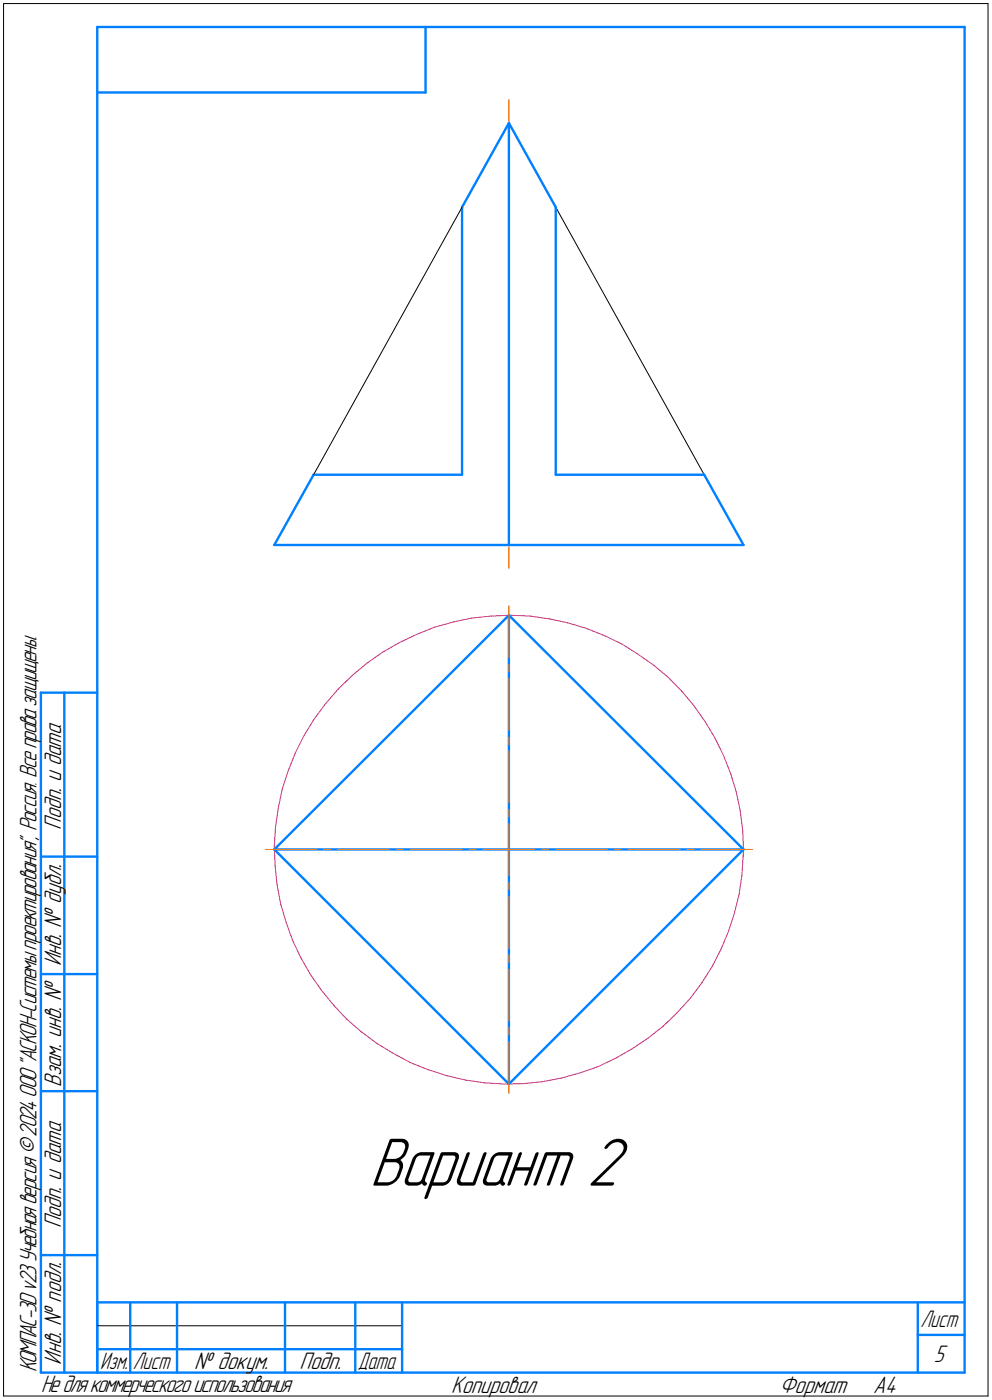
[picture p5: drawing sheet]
<svg xmlns="http://www.w3.org/2000/svg" width="212mm" height="299mm" viewBox="0 0 212 299" stroke-linecap="round" stroke-linejoin="round" font-family="sans-serif">
<g fill="none" stroke="#0080ff" stroke-width=".51">
<path d="M20.7 5.8v287zM20.7 5.8h185zM20.7 19.7h70.1zM90.8 5.8v13.9zM205.7 5.8v287zM108.5 26.2l10 18zM108.5 26.2l-9.9 18zM108.5 26.2v90zM98.6 44.2v57.1zM118.5 44.2v57.1zM58.5 116.2h100.1zM66.9 101.3h31.7z"/>
<path d="M66.9 101.3l-8.4 14.9zM118.5 101.3h31.7zM150.2 101.3l8.4 14.9zM108.5 131.2l50.1 50zM108.5 131.2v100zM8.7 147.7v145.1zM8.7 147.7h12zM13.7 147.7v145.1zM8.7 182.7h12zM58.5 181.2l50-50zM58.5 181.2l50 50zM58.5 181.2h100.1z"/>
<path d="M8.7 207.8h12zM8.7 232.7h12zM108.5 231.2l50.1-50zM8.7 267.7h12zM20.7 277.8h185zM20.7 277.8v15zM27.8 277.8v15zM37.8 277.8v15zM60.8 277.8v15zM75.8 277.8v15zM85.8 277.8v15zM195.7 277.8v15z"/>
<path d="M8.7 292.8h12zM20.7 292.8h185zM20.7 287.8h7.1zM27.8 287.8h10zM37.8 287.8h23zM60.8 287.8h15zM75.8 287.8h10zM195.7 284.7h10z"/>
</g>
<g fill="none" stroke="#ff8000" stroke-width=".21">
<path d="M108.5 39.1v1.5zM108.5 21.3v16.3zM108.5 42.2v16.3zM108.5 63v16.4zM108.5 60v1.6zM108.5 83.9v16.4zM108.5 80.9v1.6zM108.5 104.8v16.4zM108.5 101.9v1.4zM108.5 129.2v11zM108.5 141.7v1.6zM108.5 144.7v11z"/>
<path d="M108.5 157.2v1.5zM108.5 160.2v11zM108.5 172.7v1.5zM108.5 175.8v5.4zM56.6 181.2h11zM69 181.2h1.5zM72.1 181.2h11zM84.6 181.2h1.4zM87.5 181.2h11.1zM100.1 181.2h1.4zM103 181.2h5.5zM108.5 191.3v11z"/>
<path d="M108.5 188.2v1.5zM108.5 181.2v5.5zM108.5 181.2h5.5zM115.6 181.2h1.4zM118.5 181.2h11zM131.1 181.2h1.4zM134 181.2h11zM146.6 181.2h1.5zM149.5 181.2h11zM108.5 219.2v1.5zM108.5 206.8v11zM108.5 203.7v1.5z"/>
<path d="M108.5 222.2v11.1z"/>
</g>
<g fill="none" stroke="#c52b79" stroke-width=".21">
<path d="M81.6 139.1l3.6-2zM85.2 137.1l3.7-1.8zM88.9 135.3l3.8-1.5zM92.7 133.8l4-1.1zM96.7 132.7l4-.9zM100.7 131.8l4.1-.4zM104.8 131.4l4.1-.2zM108.9 131.2l4.1 .2zM113 131.4l4.1 .6zM117.1 132l4 .8zM121.1 132.8l4 1.2zM125.1 134l3.8 1.6z"/>
<path d="M128.9 135.6l3.7 1.7zM132.6 137.3l3.5 2.2zM136.1 139.5l3.3 2.4zM64.9 156.9l-1.9 3.7zM67 153.4l-2.1 3.5zM69.4 150.1l-2.4 3.3zM72.1 147l3-2.9zM72.1 147l-2.7 3.1zM75.1 144.1l3.1-2.6zM78.2 141.5l3.4-2.4zM139.4 141.9l3.2 2.6zM142.6 144.5l2.9 3z"/>
<path d="M145.5 147.5l2.6 3.1zM148.1 150.6l2.4 3.4zM150.5 154l2.1 3.6zM152.6 157.6l1.7 3.6zM58.8 176.4l-.3 4.1zM59.4 172.4l-.6 4zM60.2 168.3l-.8 4.1zM61.5 164.4l-1.3 3.9zM63 160.6l-1.5 3.8zM154.3 161.2l1.6 3.9zM155.9 165.1l1.2 3.9zM157.1 169l.8 4.1z"/>
<path d="M157.9 173.1l.5 4zM158.4 177.1l.2 4.1zM58.5 180.5l.2 4.2zM58.7 184.7l.4 4zM59.1 188.7l.8 4.1zM59.9 192.8l1.1 4zM61 196.8l1.4 3.8zM155.4 198.7l-1.6 3.8zM156.6 194.8l-1.2 3.9zM157.6 190.8l-1 4zM158.2 186.7l-.6 4.1zM158.5 182.6l-.3 4.1z"/>
<path d="M158.6 181.2l-.1 1.4zM62.4 200.6l1.8 3.7zM64.2 204.3l2 3.6zM66.2 207.9l2.4 3.3zM68.6 211.2l2.6 3.3zM71.2 214.5l2.8 2.9zM74 217.4l3.1 2.7zM141.5 218.9l2.9-2.9zM147.2 212.9l-2.8 3.1zM149.7 209.6l-2.5 3.3zM151.9 206.2l-2.2 3.4zM153.8 202.5l-1.9 3.7z"/>
<path d="M77.1 220.1l3.3 2.5zM80.4 222.6l3.5 2.1zM83.9 224.7l3.6 2zM87.5 226.7l3.9 1.5zM91.4 228.2l3.9 1.2zM95.3 229.4l4 1zM99.3 230.4l4.1 .6zM103.4 231l4.1 .2zM107.5 231.2l4.1-.1zM111.6 231.1l4.1-.4zM115.7 230.7l4-.7zM119.7 230l4-1.1z"/>
<path d="M123.7 228.9l3.9-1.4zM127.6 227.5l3.7-1.8zM131.3 225.7l3.6-2zM134.9 223.7l3.4-2.3zM138.3 221.4l3.2-2.5z"/>
</g>
<path d="M.8 .8v297zM.8 .8h209.9zM210.7 .8v297zM98.6 44.2l-31.7 57.1zM118.5 44.2l31.7 57.1zM.8 297.8h209.9zM20.7 282.8h65.1z" fill="none" stroke="#000" stroke-width=".21"/>
<path d="M78.8 241.7h56.3zM78.8 241.8h56.3zM78.8 241.9h56.3zM78.8 242h56.3zM78.8 242.1h56.3zM78.8 242.1h56.3zM78.8 242.2h56.3zM78.8 242.3h56.3zM78.8 242.4h56.3zM78.8 242.5h56.3zM78.8 242.6h56.3zM78.8 242.7h56.3zM78.8 242.7h56.3zM78.8 242.8h56.3zM78.8 242.9h56.3zM78.8 243h56.3zM78.8 243.1h56.3zM78.8 243.2h56.3zM78.8 243.2h56.3zM78.8 243.3h56.3zM78.8 243.4h56.3zM78.8 243.5h56.3zM78.8 243.6h56.3zM78.8 243.7h56.3zM78.8 243.8h56.3zM78.8 243.8h56.3zM78.8 243.9h56.3zM78.8 244h56.3zM78.8 244.1h56.3zM78.8 244.2h56.3zM78.8 244.3h56.3zM78.8 244.3h56.3zM78.8 244.4h56.3zM78.8 244.5h56.3zM78.8 244.6h56.3zM78.8 244.7h56.3zM78.8 244.8h56.3zM78.8 244.9h56.3zM78.8 244.9h56.3zM78.8 245h56.3zM78.8 245.1h56.3zM78.8 245.2h56.3zM78.8 245.3h56.3zM78.8 245.4h56.3zM78.8 245.4h56.3zM78.8 245.5h56.3zM78.8 245.6h56.3zM78.8 245.7h56.3zM78.8 245.8h56.3zM78.8 245.9h56.3zM78.8 246h56.3zM78.8 246h56.3zM78.8 246.1h56.3zM78.8 246.2h56.3zM78.8 246.3h56.3zM78.8 246.4h56.3zM78.8 246.5h56.3zM78.8 246.5h56.3zM78.8 246.6h56.3zM78.8 246.7h56.3zM78.8 246.8h56.3zM78.8 246.9h56.3zM78.8 247h56.3zM78.8 247.1h56.3zM78.8 247.1h56.3zM78.8 247.2h56.3zM78.8 247.3h56.3zM78.8 247.4h56.3zM78.8 247.5h56.3zM78.8 247.6h56.3zM78.8 247.6h56.3zM78.8 247.7h56.3zM78.8 247.8h56.3zM78.8 247.9h56.3zM78.8 248h56.3zM78.8 248.1h56.3zM78.8 248.2h56.3zM78.8 248.2h56.3zM78.8 248.3h56.3zM78.8 248.4h56.3zM78.8 248.5h56.3zM78.8 248.6h56.3zM78.8 248.7h56.3zM78.8 248.8h56.3zM78.8 248.8h56.3zM78.8 248.9h56.3zM78.8 249h56.3zM78.8 249.1h56.3zM78.8 249.2h56.3zM78.8 249.3h56.3zM78.8 249.3h56.3zM78.8 249.4h56.3zM78.8 249.5h56.3zM78.8 249.6h56.3zM78.8 249.7h56.3zM78.8 249.8h56.3zM78.8 249.9h56.3zM78.8 249.9h56.3zM78.8 250h56.3zM78.8 250.1h56.3zM78.8 250.2h56.3zM78.8 250.3h56.3zM78.8 250.4h56.3zM78.8 250.4h56.3zM78.8 250.5h56.3zM78.8 250.6h56.3zM78.8 250.7h56.3zM78.8 250.8h56.3zM78.8 250.9h56.3zM78.8 251h56.3zM78.8 251h56.3zM78.8 251.1h56.3zM78.8 251.2h56.3zM78.8 251.3h56.3zM78.8 251.4h56.3zM78.8 251.5h56.3zM78.8 251.5h56.3zM78.8 251.6h56.3zM78.8 251.7h56.3zM78.8 251.8h56.3zM78.8 251.9h56.3zM78.8 252h56.3zM78.8 252.1h56.3zM78.8 252.1h56.3zM78.8 252.2h56.3zM78.8 252.3h56.3zM78.8 252.4h56.3zM78.8 252.5h56.3zM78.8 252.6h56.3zM78.8 252.6h56.3zM78.8 252.7h56.3zM78.8 252.8h56.3zM78.8 252.9h56.3zM78.8 253h56.3zM78.8 253.1h56.3zM78.8 253.2h56.3zM78.8 253.2h56.3zM78.8 253.3h56.3zM78.8 253.4h56.3zM78.8 253.5h56.3zM78.8 253.6h56.3zM78.8 253.7h56.3zM78.8 253.7h56.3zM78.8 253.8h56.3zM78.8 253.9h56.3zM78.8 254h56.3zM78.8 254.1h56.3zM78.8 254.2h56.3zM78.8 254.3h56.3zM78.8 254.3h56.3zM78.8 254.4h56.3zM78.8 254.5h56.3zM78.8 254.6h56.3zM78.8 254.7h56.3zM78.8 254.8h56.3zM78.8 254.8h56.3zM78.8 254.9h56.3zM78.8 255h56.3zM78.8 255.1h56.3zM78.8 255.2h56.3zM78.8 255.3h56.3zM78.8 255.4h56.3zM78.8 255.4h56.3zM78.8 255.5h56.3zM78.8 255.6h56.3zM78.8 255.7h56.3zM78.8 255.8h56.3zM78.8 255.9h56.3z" fill="#fff" stroke="#fff" stroke-width=".21"/>
<text font-size="15.6" x="78.8" y="252.9">Вариант 2</text>
<g font-size="5.4">
<text x="13" y="177" transform="rotate(-90 13 177)">Подп. и дата</text>
<text x="13" y="206.1" transform="rotate(-90 13 206.1)">Инв. № дубл.</text>
<text x="13" y="231.8" transform="rotate(-90 13 231.8)">Взам. инв. №</text>
<text x="13" y="262" transform="rotate(-90 13 262)">Подп. и дата</text>
<text x="7.7" y="292.8" transform="rotate(-90 7.7 292.8)">КОМПАС-3Dv23Учебнаяверсия©2024ООО&quot;АСКОН-Системыпроектирования&quot;, Россия. Всеправазащищены.</text>
<text x="13" y="291.1" transform="rotate(-90 13 291.1)">Инв. № подл.</text>
<text x="41.4" y="292">№ докум.</text>
<text x="63.9" y="292">Подп.</text>
<text x="199.1" y="290.5">5</text>
<text x="8.8" y="297">Недлякоммерческогоиспользования</text>
<text x="96.3" y="297">Копировал</text>
<text x="166.2" y="297">Формат</text>
<text x="186.3" y="297">A4</text>
</g>
<g font-size="5.3">
<text x="196.4" y="283">Лист</text>
<text x="21.4" y="292">Изм.</text>
<text x="28.4" y="292">Лист</text>
<text x="76.4" y="292">Дата</text>
</g>
</svg>
